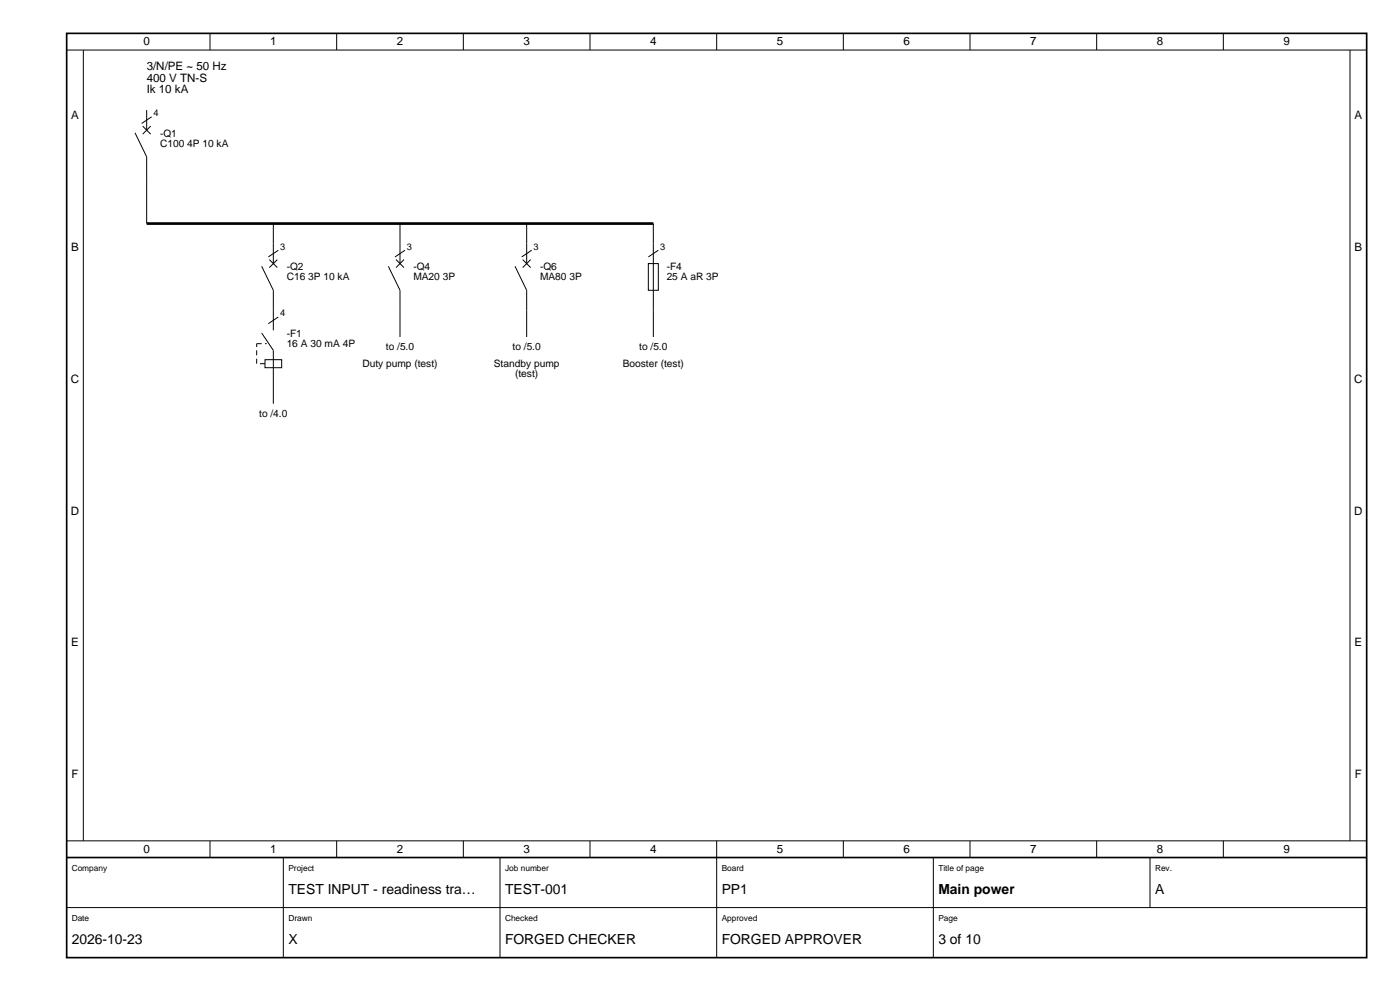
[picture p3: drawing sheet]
<svg xmlns="http://www.w3.org/2000/svg" width="420mm" height="297mm" viewBox="0 0 420 297" stroke-linecap="round" stroke-linejoin="round" font-family="sans-serif">
<g fill="none" stroke="#000" stroke-width=".3">
<path d="M20 15h390M25 15v237M63 10v5M101 10v5M139 10v5M177 10v5M215 10v5M253 10v5M291 10v5M329 10v5M367 10v5M405 15v237"/>
<path d="M40.5 39.8l3.5 7.2v20M42.8 37.8l2.4 2.4M44 33v6M45.2 37.8l-2.4 2.4M45.5 35l-3 2M78.5 79.8l3.5 7.2v12M80.8 77.8l2.4 2.4M82 67v12M83.2 77.8l-2.4 2.4M83.5 75l-3 2M116.5 79.8l3.5 7.2v14M118.8 77.8l2.4 2.4"/>
<path d="M120 67v12M121.2 77.8l-2.4 2.4M121.5 75l-3 2M154.5 79.8l3.5 7.2v14M156.8 77.8l2.4 2.4M158 67v12M159.2 77.8l-2.4 2.4M159.5 75l-3 2M194.5 79h3v8h-3zM196 67v34M197.5 75l-3 2M78.5 99.8l3.5 5.2v16"/>
<path d="M83.5 95l-3 2M79.5 107.8h5v2.4h-5zM20 252h390M63 252v5M85 257v30M101 252v5M139 252v5M150 257v30M177 252v5M215 252v35M253 252v5M280 257v30"/>
<path d="M291 252v5M329 252v5M345 257v15M367 252v5M20 272h390"/>
</g>
<path d="M44 67h152" fill="none" stroke="#000" stroke-width=".8" stroke-linecap="butt"/>
<path d="M77 109v-6M77 103h3M79.5 109h-2.5" fill="none" stroke="#000" stroke-width=".3" stroke-dasharray="1.5 1" stroke-linecap="butt"/>
<path d="M20 10h390v277h-390zM20 257h390" fill="none" stroke="#000" stroke-width=".5"/>
<g font-size="4.2">
<text x="86.5" y="268">TEST INPUT - readiness tra…</text>
<text x="151.5" y="268">TEST-001</text>
<text x="216.5" y="268">PP1</text>
<text x="281.5" y="268">Main power</text>
<text x="346.5" y="268">A</text>
<text x="21.5" y="283">2026-10-23</text>
<text x="86.5" y="283">X</text>
<text x="151.5" y="283">FORGED CHECKER</text>
<text x="216.5" y="283">FORGED APPROVER</text>
<text x="281.5" y="283">3 of 10</text>
</g>
<g font-size="3.5">
<text x="43" y="13.6">0</text>
<text x="81" y="13.6">1</text>
<text x="119" y="13.6">2</text>
<text x="157" y="13.6">3</text>
<text x="195" y="13.6">4</text>
<text x="233" y="13.6">5</text>
<text x="271" y="13.6">6</text>
<text x="309" y="13.6">7</text>
<text x="347" y="13.6">8</text>
<text x="385" y="13.6">9</text>
<text x="44" y="21">3/N/PE ~ 50 Hz</text>
<text x="44" y="24.5">400 V TN-S</text>
<text x="44" y="28">Ik 10 kA</text>
<text x="21.3" y="35.7">A</text>
<text x="406.3" y="35.7">A</text>
<text x="21.3" y="75.2">B</text>
<text x="406.3" y="75.2">B</text>
<text x="21.2" y="114.7">C</text>
<text x="406.2" y="114.7">C</text>
<text x="21.2" y="154.2">D</text>
<text x="406.2" y="154.2">D</text>
<text x="21.3" y="193.7">E</text>
<text x="406.3" y="193.7">E</text>
<text x="21.4" y="233.2">F</text>
<text x="406.4" y="233.2">F</text>
<text x="43" y="255.6">0</text>
<text x="81" y="255.6">1</text>
<text x="119" y="255.6">2</text>
<text x="157" y="255.6">3</text>
<text x="195" y="255.6">4</text>
<text x="233" y="255.6">5</text>
<text x="271" y="255.6">6</text>
<text x="309" y="255.6">7</text>
<text x="347" y="255.6">8</text>
<text x="385" y="255.6">9</text>
</g>
<g font-size="3.1">
<text x="48" y="41">-Q1</text>
<text x="48" y="44">C100 4P 10 kA</text>
<text x="86" y="81">-Q2</text>
<text x="86" y="84">C16 3P 10 kA</text>
<text x="124" y="81">-Q4</text>
<text x="124" y="84">MA20 3P</text>
<text x="162" y="81">-Q6</text>
<text x="162" y="84">MA80 3P</text>
<text x="200" y="81">-F4</text>
<text x="200" y="84">25 A aR 3P</text>
<text x="86" y="101">-F1</text>
<text x="86" y="104">16 A 30 mA 4P</text>
<text x="115.8" y="105">to /5.0</text>
<text x="153.8" y="105">to /5.0</text>
<text x="191.8" y="105">to /5.0</text>
<text x="108.7" y="110">Duty pump (test)</text>
<text x="148.1" y="110">Standby pump</text>
<text x="154.5" y="113">(test)</text>
<text x="186.8" y="110">Booster (test)</text>
<text x="77.8" y="125">to /4.0</text>
</g>
<g font-size="2.8">
<text x="46" y="34.8">4</text>
<text x="84" y="74.8">3</text>
<text x="122" y="74.8">3</text>
<text x="160" y="74.8">3</text>
<text x="198" y="74.8">3</text>
<text x="84" y="94.8">4</text>
</g>
<g font-size="2.5">
<text x="21.5" y="261">Company</text>
<text x="86.5" y="261">Project</text>
<text x="151.5" y="261">Job number</text>
<text x="216.5" y="261">Board</text>
<text x="281.5" y="261">Title of page</text>
<text x="346.5" y="261">Rev.</text>
<text x="21.5" y="276">Date</text>
<text x="86.5" y="276">Drawn</text>
<text x="151.5" y="276">Checked</text>
<text x="216.5" y="276">Approved</text>
<text x="281.5" y="276">Page</text>
</g>
</svg>
